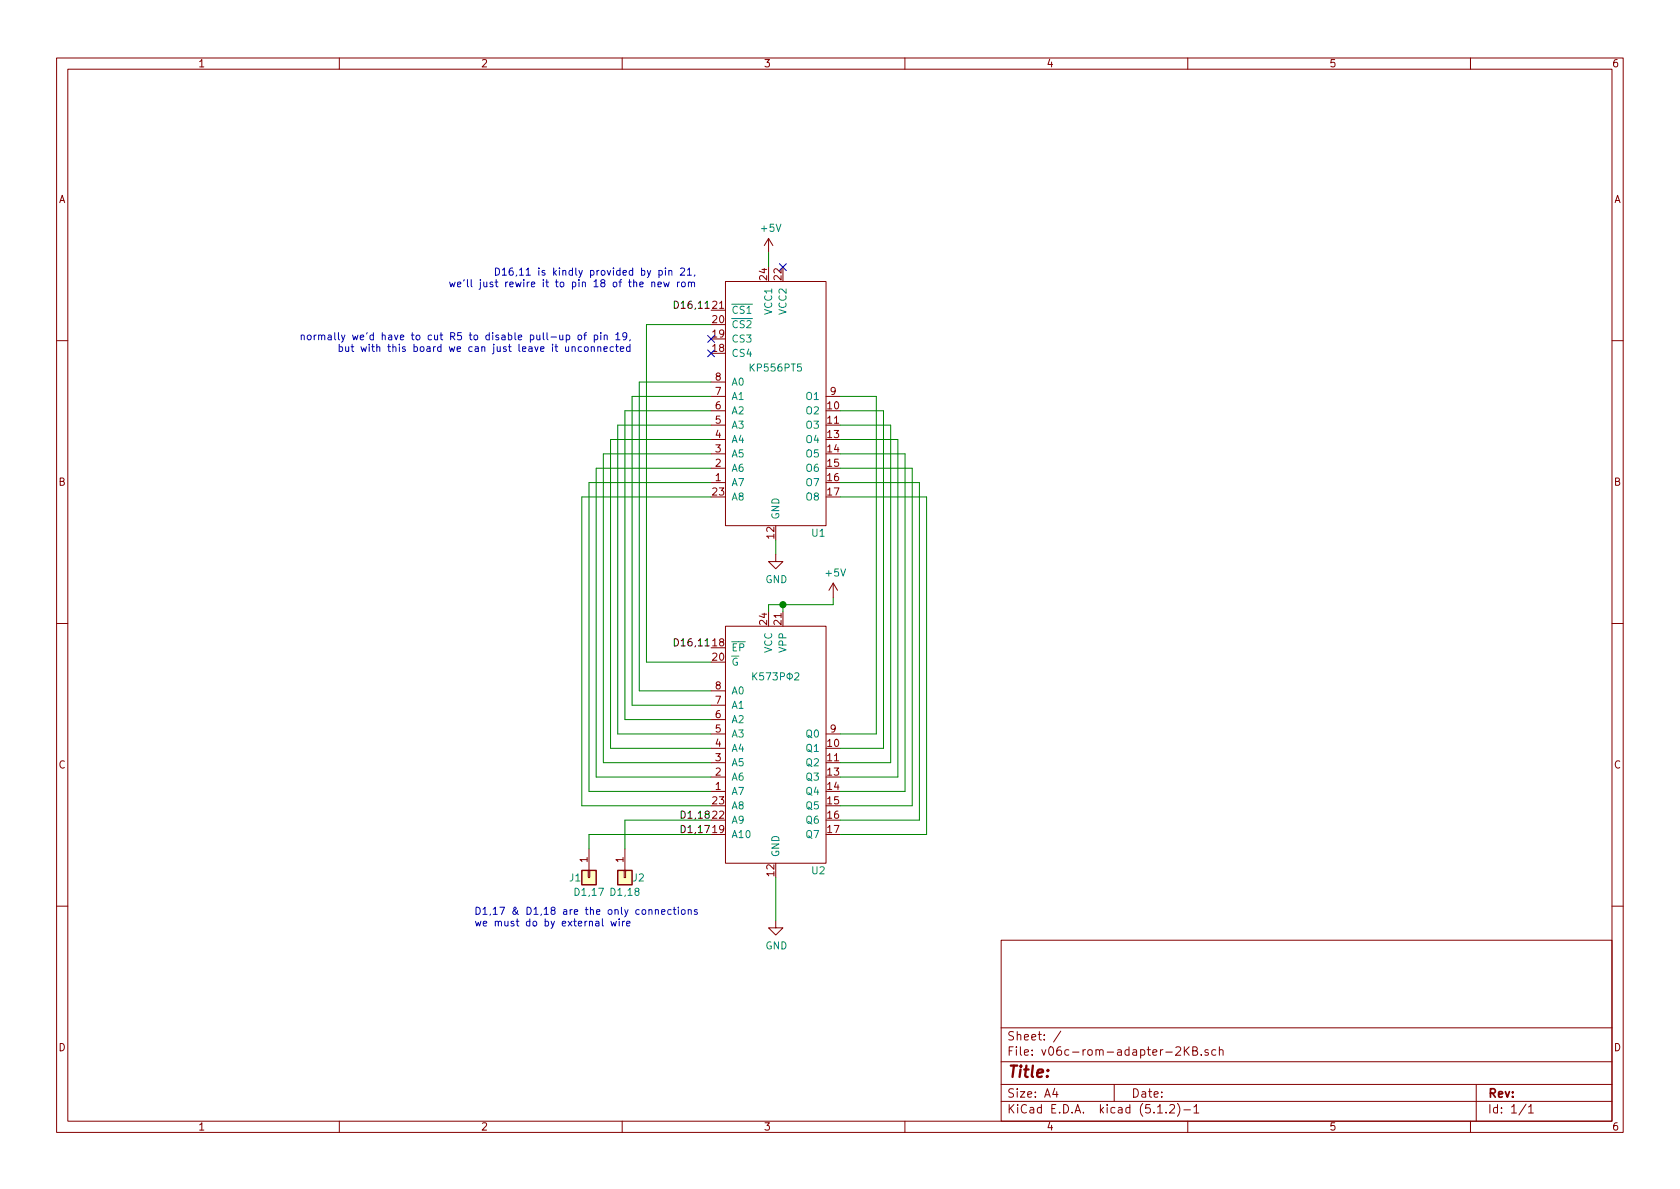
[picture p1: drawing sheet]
EESchema Schematic File Version 4
LIBS:v06c-rom-adapter-2KB-cache
EELAYER 29 0
EELAYER END
$Descr A4 11693 8268
encoding utf-8
Sheet 1 1
Title ""
Date ""
Rev ""
Comp ""
Comment1 ""
Comment2 ""
Comment3 ""
Comment4 ""
$EndDescr
$Comp
L v06c-rom-adapter:KP556PT5 U1
U 1 1
P 5400 2800
F 0 "U1" H 5750 1900 50  0000 R CNN
F 1 "KP556PT5" H 5400 3050 50  0000 C CNN
F 2 "v06c-rom-adapter-footprints:DIP-24_W15.24mm_nosilk" H 5400 2800 50  0001 C CNN
F 3 "" H 5400 1900 50  0001 C CNN
	1    5400 2800
	1    0    0    -1  
$EndComp
$Comp
L v06c-rom-adapter:K573PФ2 U2
U 1 1
P 5400 5150
F 0 "U2" H 5750 4250 50  0000 R CNN
F 1 "K573PФ2" H 5400 5600 50  0000 C CNN
F 2 "v06c-rom-adapter-footprints:DIP-24_W15.24mm_nosilk" H 5400 5100 50  0001 C CNN
F 3 "" H 5400 5100 50  0001 C CNN
	1    5400 5150
	1    0    0    -1  
$EndComp
Wire Wire Line
	5850 5100 6100 5100
Wire Wire Line
	6100 5100 6100 2750
Wire Wire Line
	6100 2750 5850 2750
Wire Wire Line
	5850 2850 6150 2850
Wire Wire Line
	6150 2850 6150 5200
Wire Wire Line
	6150 5200 5850 5200
Wire Wire Line
	5850 5300 6200 5300
Wire Wire Line
	6200 5300 6200 2950
Wire Wire Line
	6200 2950 5850 2950
Wire Wire Line
	5850 5400 6250 5400
Wire Wire Line
	6250 5400 6250 3050
Wire Wire Line
	6250 3050 5850 3050
Wire Wire Line
	5850 5500 6300 5500
Wire Wire Line
	6300 3150 5850 3150
Wire Wire Line
	6300 5500 6300 3150
Wire Wire Line
	5850 5600 6350 5600
Wire Wire Line
	6350 5600 6350 3250
Wire Wire Line
	6350 3250 5850 3250
Wire Wire Line
	5850 5700 6400 5700
Wire Wire Line
	6400 5700 6400 3350
Wire Wire Line
	6400 3350 5850 3350
Wire Wire Line
	5850 5800 6450 5800
Wire Wire Line
	6450 5800 6450 3450
Wire Wire Line
	6450 3450 5850 3450
Wire Wire Line
	4950 4600 4500 4600
Wire Wire Line
	4500 4600 4500 2250
Wire Wire Line
	4500 2250 4950 2250
Wire Wire Line
	4950 4800 4450 4800
Wire Wire Line
	4450 4800 4450 2650
Wire Wire Line
	4450 2650 4950 2650
Wire Wire Line
	4950 4900 4400 4900
Wire Wire Line
	4400 4900 4400 2750
Wire Wire Line
	4400 2750 4950 2750
Wire Wire Line
	4950 5000 4350 5000
Wire Wire Line
	4350 5000 4350 2850
Wire Wire Line
	4350 2850 4950 2850
Wire Wire Line
	4950 5100 4300 5100
Wire Wire Line
	4300 5100 4300 2950
Wire Wire Line
	4300 2950 4950 2950
Wire Wire Line
	4950 5200 4250 5200
Wire Wire Line
	4250 5200 4250 3050
Wire Wire Line
	4250 3050 4950 3050
Wire Wire Line
	4950 5300 4200 5300
Wire Wire Line
	4200 5300 4200 3150
Wire Wire Line
	4200 3150 4950 3150
Wire Wire Line
	4950 5400 4150 5400
Wire Wire Line
	4150 5400 4150 3250
Wire Wire Line
	4150 3250 4950 3250
Wire Wire Line
	4950 5500 4100 5500
Wire Wire Line
	4100 5500 4100 3350
Wire Wire Line
	4100 3350 4950 3350
Wire Wire Line
	4950 5600 4050 5600
Wire Wire Line
	4050 5600 4050 3450
Wire Wire Line
	4050 3450 4950 3450
Text Label 4950 5700 2    50   ~ 0
D1,18
Text Label 4950 5800 2    50   ~ 0
D1,17
Text Label 4950 4500 2    50   ~ 0
D16,11
Wire Wire Line
	5350 4250 5350 4200
Wire Wire Line
	5350 4200 5450 4200
Wire Wire Line
	5800 4200 5800 4150
$Comp
L power:+5V #PWR0101
U 1 1
P 5800 4150
F 0 "#PWR0101" H 5800 4000 50  0001 C CNN
F 1 "+5V" H 5815 4323 50  0000 C CNN
F 2 "" H 5800 4150 50  0001 C CNN
F 3 "" H 5800 4150 50  0001 C CNN
	1    5800 4150
	1    0    0    -1  
$EndComp
Wire Wire Line
	5450 4250 5450 4200
Connection ~ 5450 4200
Wire Wire Line
	5450 4200 5800 4200
Text Label 4950 2150 2    50   ~ 0
D16,11
NoConn ~ 4950 2350
NoConn ~ 4950 2450
$Comp
L power:+5V #PWR0102
U 1 1
P 5350 1750
F 0 "#PWR0102" H 5350 1600 50  0001 C CNN
F 1 "+5V" H 5365 1923 50  0000 C CNN
F 2 "" H 5350 1750 50  0001 C CNN
F 3 "" H 5350 1750 50  0001 C CNN
	1    5350 1750
	1    0    0    -1  
$EndComp
Wire Wire Line
	5350 1850 5350 1750
$Comp
L Connector_Generic:Conn_01x01 J2
U 1 1
P 4350 6100
F 0 "J2" V 4350 6150 50  0000 L CNN
F 1 "D1,18" V 4450 6100 50  0000 C CNN
F 2 "Connector_PinHeader_2.54mm:PinHeader_1x01_P2.54mm_Vertical" H 4350 6100 50  0001 C CNN
F 3 "~" H 4350 6100 50  0001 C CNN
	1    4350 6100
	0    1    1    0   
$EndComp
Wire Wire Line
	4950 5700 4350 5700
Wire Wire Line
	4350 5700 4350 5900
$Comp
L Connector_Generic:Conn_01x01 J1
U 1 1
P 4100 6100
F 0 "J1" V 4100 6050 50  0000 R CNN
F 1 "D1,17" V 4200 6100 50  0000 C CNN
F 2 "Connector_PinHeader_2.54mm:PinHeader_1x01_P2.54mm_Vertical" H 4100 6100 50  0001 C CNN
F 3 "~" H 4100 6100 50  0001 C CNN
	1    4100 6100
	0    1    1    0   
$EndComp
Wire Wire Line
	4950 5800 4100 5800
Wire Wire Line
	4100 5800 4100 5900
$Comp
L power:GND #PWR0103
U 1 1
P 5400 6400
F 0 "#PWR0103" H 5400 6150 50  0001 C CNN
F 1 "GND" H 5405 6227 50  0000 C CNN
F 2 "" H 5400 6400 50  0001 C CNN
F 3 "" H 5400 6400 50  0001 C CNN
	1    5400 6400
	1    0    0    -1  
$EndComp
Wire Wire Line
	5400 6100 5400 6400
Wire Wire Line
	5400 3750 5400 3850
$Comp
L power:GND #PWR0104
U 1 1
P 5400 3850
F 0 "#PWR0104" H 5400 3600 50  0001 C CNN
F 1 "GND" H 5405 3677 50  0000 C CNN
F 2 "" H 5400 3850 50  0001 C CNN
F 3 "" H 5400 3850 50  0001 C CNN
	1    5400 3850
	1    0    0    -1  
$EndComp
Text Notes 4850 2000 2    50   ~ 0
D16,11 is kindly provided by pin 21,\nwe'll just rewire it to pin 18 of the new rom
Text Notes 3300 6450 0    50   ~ 0
D1,17 & D1,18 are the only connections\nwe must do by external wire
Text Notes 4400 2450 2    50   ~ 0
normally we'd have to cut R5 to disable pull-up of pin 19,\nbut with this board we can just leave it unconnected
NoConn ~ 5450 1850
$EndSCHEMATC
